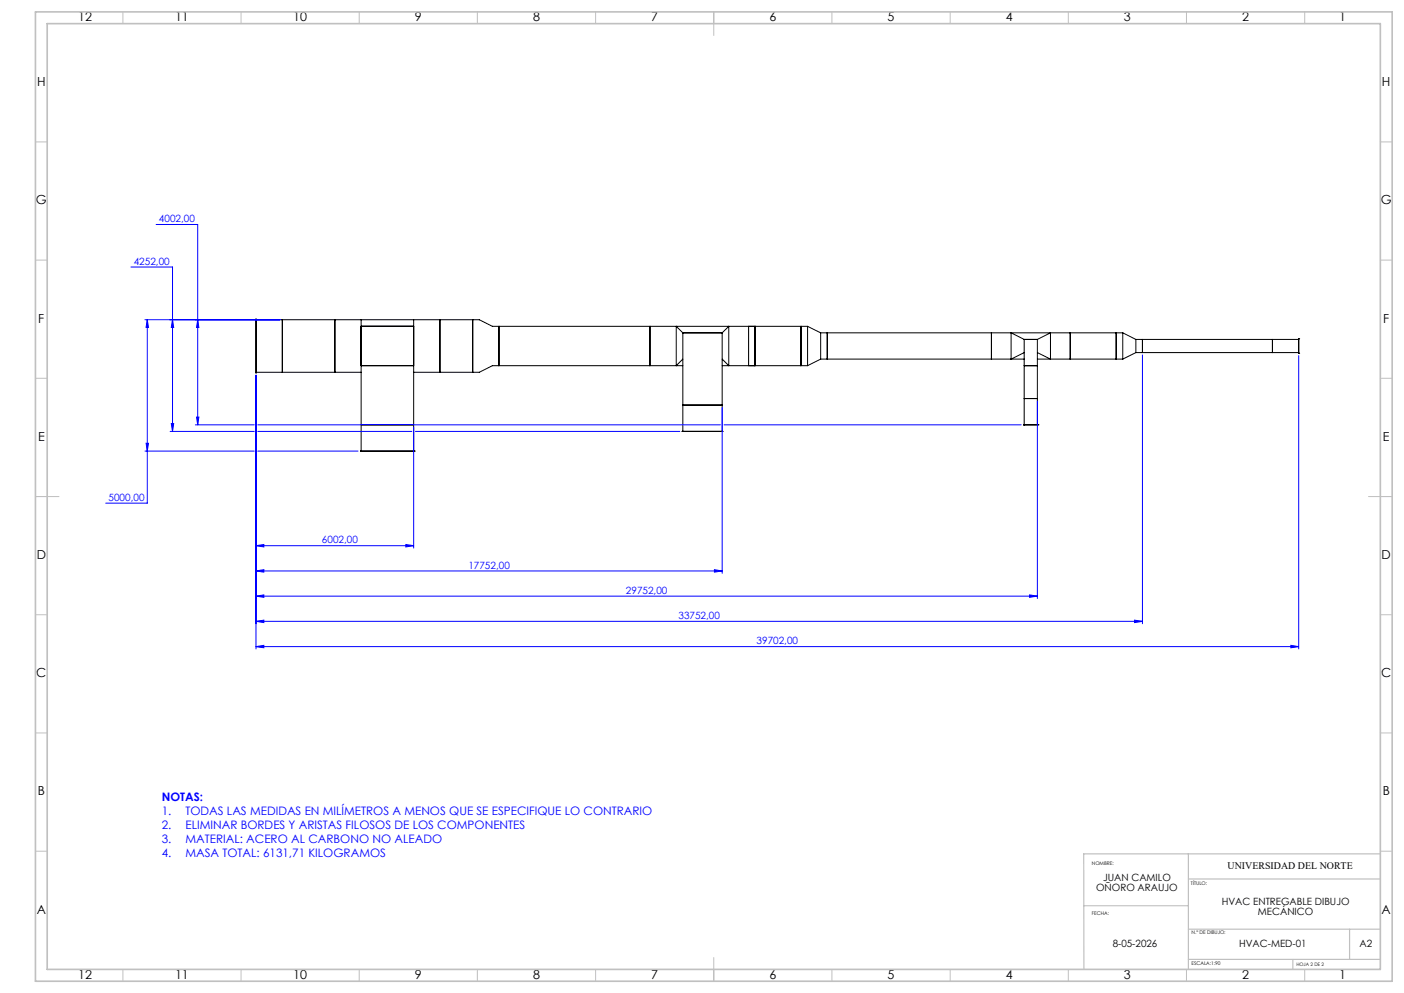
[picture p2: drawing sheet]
<svg xmlns="http://www.w3.org/2000/svg" width="594mm" height="420mm" viewBox="0 0 594 420" stroke-linecap="round" stroke-linejoin="round" font-family="sans-serif">
<g fill="none" stroke="#000" stroke-width=".42">
<path d="M108.3 135v22.7M108.3 135h.1M108.3 135.2h94.5l5.5 2.8h133.4M119.5 135.2v22.3M141.7 135.2v22.3M152.8 138h22.2M152.8 135.2v55.6M175 138v16.6M175 135.2v55.6M186.1 135.2v22.3M200 135.2v22.3M211.1 138v16.7"/>
<path d="M275 138v16.7M316.7 138v16.7M319.4 138v16.7M338.9 138v16.7M341.7 138v16.7M341.7 138l5.5 2.8M108.3 157.7h.1M108.3 157.5h44.5M152.8 154.6l22.2 .1M288.9 140.8v30.5M288.9 154.7h-80.6l-5.5 2.8h-27.8M288.9 140.8h16.6"/>
<path d="M288.9 140.8l-2.8-2.8v16.7l2.8-2.8M305.5 140.8v30.5M305.5 154.7h36.2M305.5 140.8l2.8-2.8v16.7l-2.8-2.8M347.2 140.8h127.8M347.2 151.9h86.1M347.2 140.8v11.1M347.2 151.9l-5.5 2.8M350 140.8v11.1M419.5 140.8v11.1M433.3 143.6v11.1M433.3 143.6h5.6"/>
<path d="M433.3 154.7h5.6M433.3 154.7v25M433.3 143.6l-5.5-2.8v11.1l5.5-2.8M438.9 143.6v11.1M438.9 154.7v25M438.9 151.9h36.1M438.9 143.6l5.5-2.8v11.1l-5.5-2.8M452.8 140.8v11.1M472.2 140.8v11.1M475 140.8v11.1M475 140.8l5.6 2.8M480.6 143.6h68.9"/>
<path d="M480.6 149.1h68.9M480.6 143.6v5.5M480.6 149.1l-5.6 2.8M483.3 143.6v5.5M538.3 143.6v5.5M549.5 143.3h.1M549.5 149.4h.1M549.5 143.3v6.1M152.8 179.7h22.2M288.9 171.3v11.1M288.9 171.3h16.6M305.5 171.3v11.1"/>
<path d="M433 179.7h.1M433 179.7h6.2M433.3 168.6h5.6M439.2 179.7h.1M152.5 190.8h.1M152.5 190.8h22.8M175.3 190.8h.1M288.6 182.4h17.2M288.6 182.4v.1M305.8 182.4v.1"/>
</g>
<g fill="none" stroke="#00f" stroke-width=".42">
<path d="M66 95h17.6v84.7M55.4 112.9h17.6v69.6M61.3 135.2h57.1M62.3 135.2l.5 3.3h-1zM62.3 135.2v77.6h-17.6M73 135.2l.5 3.3h-1zM83.6 135.2l.5 3.3h-1zM108.3 158.7v115.8M483.3 150.1v113.7M549.5 150.4v124.1M72.5 179.2h1l-.5 3.3zM82.7 179.7h24.9"/>
<path d="M83.1 176.4h1l-.5 3.3zM109.1 179.7h195.7M305.5 172.3v70.2M306.3 179.7h125.7M438.9 169.6v83.5M61.3 190.8h46.3M61.8 187.5h1l-.5 3.3zM72 182.5h35.6M109.1 190.8h42.4M109.1 182.5h65.1M175 180.7v51.1M175.8 182.5h111.8"/>
<path d="M108.3 230.8l3.3-.5v1zM108.3 230.8h66.7M171.7 230.3l3.3 .5-3.3 .5zM108.3 241.5l3.3-.5v1zM108.3 252.1l3.3-.5v1zM108.3 241.5h197.2M108.3 252.1h330.6M302.3 241l3.2 .5-3.2 .5zM435.6 251.6l3.3 .5-3.3 .5zM108.3 273.5l3.3-.5v1zM108.3 262.8l3.3-.5v1zM108.3 273.5h441.2"/>
<path d="M108.3 262.8h375M480 262.3l3.3 .5-3.3 .5zM546.1 273l3.4 .5-3.4 .5z"/>
</g>
<g fill="none" stroke="#c0c0c0" stroke-width=".42">
<path d="M52 5v5M102 5v5M152 5v5M202 5v5M252 5v5M302 5v10M352 5v5M402 5v5M452 5v5M502 5v5M552 5v5M15 60h5"/>
<path d="M584 60h5M15 110h5M584 110h5M15 160h5M584 160h5M15 210h10M579 210h10M15 260h5M584 260h5M15 310h5M584 310h5M15 360h5"/>
<path d="M584 360h5M52 410v5M102 410v5M152 410v5M202 410v5M252 410v5M302 405v10M352 410v5M402 410v5M452 410v5M502 410v5M552 410v5"/>
</g>
<path d="M502.8 371.8h81.2M502.8 361.2v48.8M584 361.2h-125.5l.1 48.8M458.5 383.1h44.3M502.8 393h81.2M571 393v12.8M502.8 405.8h81.2M547 405.8v4.2" fill="none" stroke="#c0c0c0" stroke-width=".5"/>
<path d="M15 5h574v410h-574zM20 10h564v400h-564z" fill="none" stroke="#c0c0c0" stroke-width=".7"/>
<path d="M108.3 230.8l3.3-.5v1zM171.7 230.3l3.3 .5-3.3 .5zM108.3 241.5l3.3-.5v1zM302.3 241l3.2 .5-3.2 .5zM108.3 252.1l3.3-.5v1zM435.6 251.6l3.3 .5-3.3 .5zM108.3 273.5l3.3-.5v1zM546.1 273l3.4 .5-3.4 .5zM62.3 135.2l.5 3.3h-1zM61.8 187.5h1l-.5 3.3zM73 135.2l.5 3.3h-1zM72.5 179.2h1l-.5 3.3zM83.6 135.2l.5 3.3h-1zM83.1 176.4h1l-.5 3.3zM108.3 262.8l3.3-.5v1zM480 262.3l3.3 .5-3.3 .5z" fill="#00f"/>
<g font-size="5.3">
<text x="33.1" y="8.9">12</text>
<text x="74.1" y="8.9">11</text>
<text x="124.1" y="8.9">10</text>
<text x="175.5" y="8.9">9</text>
<text x="225.5" y="8.9">8</text>
<text x="275.5" y="8.9">7</text>
<text x="325.5" y="8.9">6</text>
<text x="375.5" y="8.9">5</text>
<text x="425.5" y="8.9">4</text>
<text x="475.5" y="8.9">3</text>
<text x="525.5" y="8.9">2</text>
<text x="566.5" y="8.9">1</text>
<text x="15.7" y="36.4">H</text>
<text x="584.7" y="36.4">H</text>
<text x="15.2" y="86.4">G</text>
<text x="584.2" y="86.4">G</text>
<text x="16.2" y="136.4">F</text>
<text x="585.2" y="136.4">F</text>
<text x="16.1" y="186.4">E</text>
<text x="585.1" y="186.4">E</text>
<text x="15.5" y="236.4">D</text>
<text x="584.5" y="236.4">D</text>
<text x="15.4" y="286.4">C</text>
<text x="584.4" y="286.4">C</text>
<text x="16" y="336.4">B</text>
<text x="585" y="336.4">B</text>
<text x="15.5" y="386.4">A</text>
<text x="584.5" y="386.4">A</text>
<text x="33.1" y="413.9">12</text>
<text x="74.1" y="413.9">11</text>
<text x="124.1" y="413.9">10</text>
<text x="175.5" y="413.9">9</text>
<text x="225.5" y="413.9">8</text>
<text x="275.5" y="413.9">7</text>
<text x="325.5" y="413.9">6</text>
<text x="375.5" y="413.9">5</text>
<text x="425.5" y="413.9">4</text>
<text x="475.5" y="413.9">3</text>
<text x="525.5" y="413.9">2</text>
<text x="566.5" y="413.9">1</text>
</g>
<g font-size="4.9" fill="#00f">
<text x="68.5" y="338.8">NOTAS:</text>
<text x="68.5" y="344.7">1.</text>
<text x="78.5" y="344.7">TODAS LAS MEDIDAS EN MILÍMETROS A MENOS QUE SE ESPECIFIQUE LO CONTRARIO</text>
<text x="68.5" y="350.7">2.</text>
<text x="78.5" y="350.7">ELIMINAR BORDES Y ARISTAS FILOSOS DE LOS COMPONENTES</text>
<text x="68.5" y="356.6">3.</text>
<text x="78.5" y="356.6">MATERIAL: ACERO AL CARBONO NO ALEADO</text>
<text x="68.5" y="362.5">4.</text>
<text x="78.5" y="362.5">MASA TOTAL: 6131,71 KILOGRAMOS</text>
</g>
<g font-size="4.2" fill="#00f">
<text x="67.2" y="94">4002,00</text>
<text x="56.6" y="112">4252,00</text>
<text x="45.9" y="211.9">5000,00</text>
<text x="136.2" y="229.9">6002,00</text>
<text x="198.2" y="240.5">17752,00</text>
<text x="264.8" y="251.2">29752,00</text>
<text x="287" y="261.9">33752,00</text>
<text x="320.1" y="272.5">39702,00</text>
</g>
<g font-size="4.2">
<text x="519.4" y="367.5">UNIVERSIDAD DEL NORTE</text>
<text x="463.7" y="377">OÑORO ARAUJO</text>
<text x="466.7" y="372.8">JUAN CAMILO</text>
<text x="516.9" y="382.8">HVAC ENTREGABLE DIBUJO</text>
<text x="532.2" y="387">MECÁNICO</text>
<text x="470.8" y="400.3">8-05-2026</text>
<text x="524.2" y="400.3">HVAC-MED-01</text>
<text x="575.2" y="400.3">A2</text>
</g>
<g font-size="2.1">
<text x="461.9" y="365.8">NOMBRE:</text>
<text x="503.9" y="374.5">TÍTULO:</text>
<text x="462" y="387.2">FECHA:</text>
<text x="504.1" y="395.1">N.º DE DIBUJO:</text>
<text x="504.1" y="408.2">ESCALA:1:90</text>
</g>
<text font-size="2" x="548.5" y="408.6">HOJA 2 DE 2</text>
</svg>
